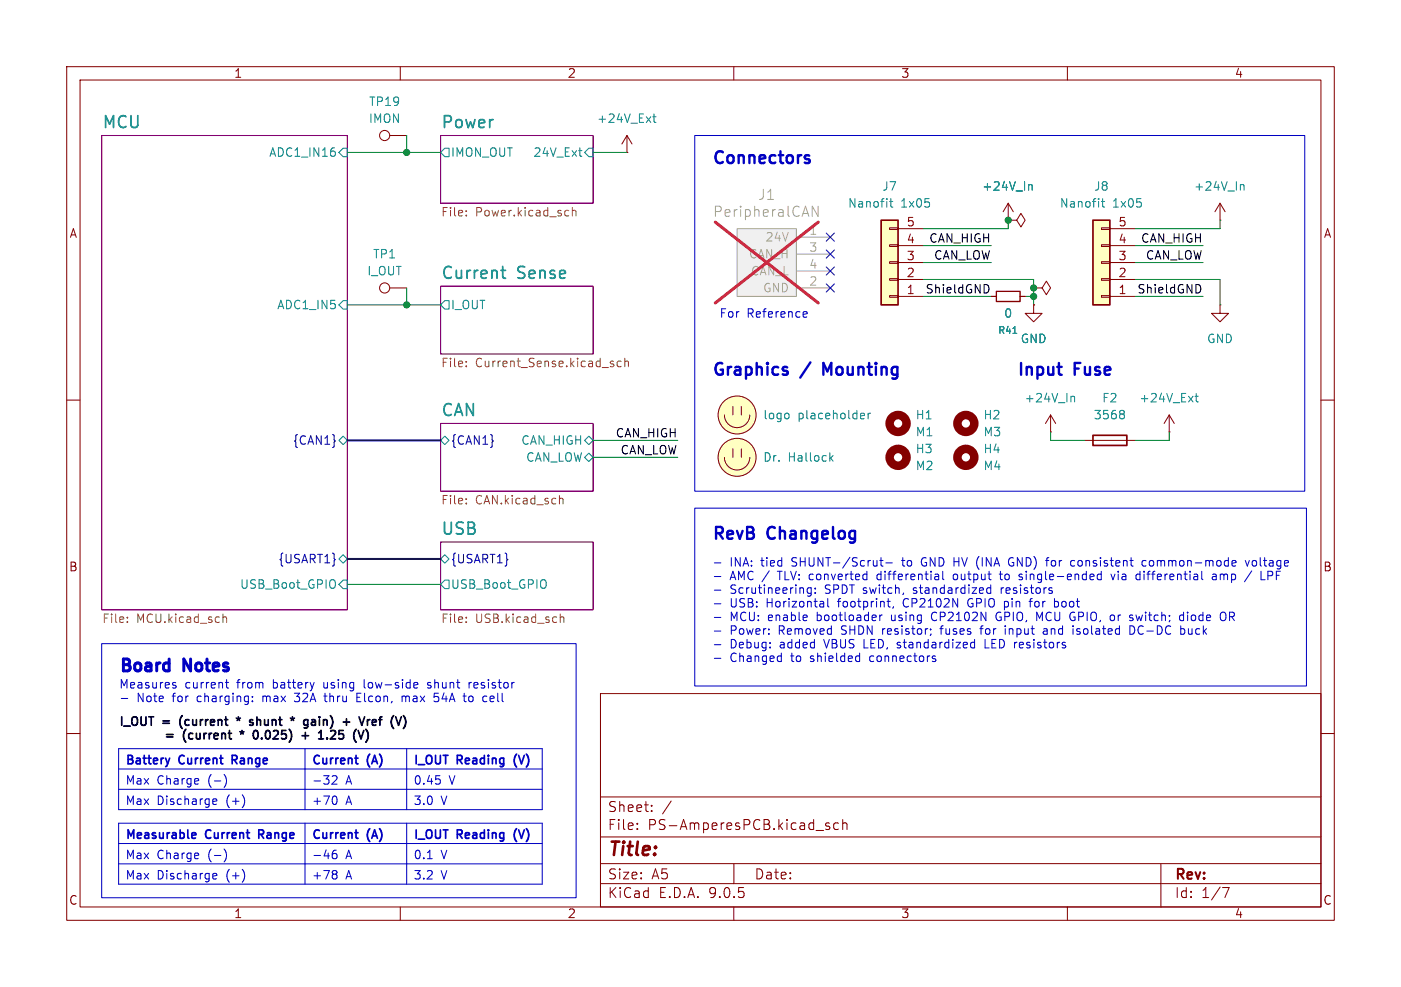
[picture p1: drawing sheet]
(kicad_sch
 (version 20250114)
 (generator "eeschema")
 (generator_version "9.0")
 (paper "A5")
 (lib_symbols
  (symbol "Connector:TestPoint"
   (pin_numbers (hide yes))
   (pin_names
    (offset 0.762) (hide yes)) (exclude_from_sim no) (in_bom yes) (on_board yes)
   (property "Reference" "TP" (at 0 6.858 0) (effects (font (size 1.27 1.27))))
   (property "Value" "TestPoint" (at 0 5.08 0) (effects (font (size 1.27 1.27))))
   (property "Footprint" "" (at 5.08 0 0) (effects (font (size 1.27 1.27)) (hide yes)))
   (property "Datasheet" "~" (at 5.08 0 0) (effects (font (size 1.27 1.27)) (hide yes)))
   (property "Description" "test point" (at 0 0 0) (effects (font (size 1.27 1.27)) (hide yes)))
   (symbol "TestPoint_0_1"
    (circle (center 0 3.302) (radius 0.762) (stroke (width 0) (type default)) (fill (type none))))
   (symbol "TestPoint_1_1"
    (pin passive line (at 0 0 90) (length 2.54) (name "1" (effects (font (size 1.27 1.27)))) (number "1" (effects (font (size 1.27 1.27))))))
   (embedded_fonts no))
  (symbol "Connector_Generic:Conn_01x05"
   (pin_names
    (offset 1.016) (hide yes)) (exclude_from_sim no) (in_bom yes) (on_board yes)
   (property "Reference" "J" (at 0 7.62 0) (effects (font (size 1.27 1.27))))
   (property "Value" "Conn_01x05" (at 0 -7.62 0) (effects (font (size 1.27 1.27))))
   (property "Footprint" "" (at 0 0 0) (effects (font (size 1.27 1.27)) (hide yes)))
   (property "Datasheet" "~" (at 0 0 0) (effects (font (size 1.27 1.27)) (hide yes)))
   (property "Description" "Generic connector, single row, 01x05, script generated (kicad-library-utils/schlib/autogen/connector/)" (at 0 0 0) (effects (font (size 1.27 1.27)) (hide yes)))
   (symbol "Conn_01x05_1_1"
    (rectangle (start -1.27 6.35) (end 1.27 -6.35) (stroke (width 0.254) (type default)) (fill (type background)))
    (rectangle (start -1.27 5.207) (end 0 4.953) (stroke (width 0.1524) (type default)) (fill (type none)))
    (rectangle (start -1.27 2.667) (end 0 2.413) (stroke (width 0.1524) (type default)) (fill (type none)))
    (rectangle (start -1.27 0.127) (end 0 -0.127) (stroke (width 0.1524) (type default)) (fill (type none)))
    (rectangle (start -1.27 -2.413) (end 0 -2.667) (stroke (width 0.1524) (type default)) (fill (type none)))
    (rectangle (start -1.27 -4.953) (end 0 -5.207) (stroke (width 0.1524) (type default)) (fill (type none)))
    (pin passive line (at -5.08 5.08 0) (length 3.81) (name "Pin_1" (effects (font (size 1.27 1.27)))) (number "1" (effects (font (size 1.27 1.27)))))
    (pin passive line (at -5.08 2.54 0) (length 3.81) (name "Pin_2" (effects (font (size 1.27 1.27)))) (number "2" (effects (font (size 1.27 1.27)))))
    (pin passive line (at -5.08 0 0) (length 3.81) (name "Pin_3" (effects (font (size 1.27 1.27)))) (number "3" (effects (font (size 1.27 1.27)))))
    (pin passive line (at -5.08 -2.54 0) (length 3.81) (name "Pin_4" (effects (font (size 1.27 1.27)))) (number "4" (effects (font (size 1.27 1.27)))))
    (pin passive line (at -5.08 -5.08 0) (length 3.81) (name "Pin_5" (effects (font (size 1.27 1.27)))) (number "5" (effects (font (size 1.27 1.27))))))
   (embedded_fonts no))
  (symbol "Device:Fuse"
   (pin_numbers (hide yes))
   (pin_names
    (offset 0)) (exclude_from_sim no) (in_bom yes) (on_board yes)
   (property "Reference" "F" (at 2.032 0 90) (effects (font (size 1.27 1.27))))
   (property "Value" "Fuse" (at -1.905 0 90) (effects (font (size 1.27 1.27))))
   (property "Footprint" "" (at -1.778 0 90) (effects (font (size 1.27 1.27)) (hide yes)))
   (property "Datasheet" "~" (at 0 0 0) (effects (font (size 1.27 1.27)) (hide yes)))
   (property "Description" "Fuse" (at 0 0 0) (effects (font (size 1.27 1.27)) (hide yes)))
   (symbol "Fuse_0_1"
    (rectangle (start -0.762 -2.54) (end 0.762 2.54) (stroke (width 0.254) (type default)) (fill (type none)))
    (polyline (pts (xy 0 2.54) (xy 0 -2.54)) (stroke (width 0) (type default)) (fill (type none))))
   (symbol "Fuse_1_1"
    (pin passive line (at 0 3.81 270) (length 1.27) (name "~" (effects (font (size 1.27 1.27)))) (number "1" (effects (font (size 1.27 1.27)))))
    (pin passive line (at 0 -3.81 90) (length 1.27) (name "~" (effects (font (size 1.27 1.27)))) (number "2" (effects (font (size 1.27 1.27))))))
   (embedded_fonts no))
  (symbol "Device:R_Small"
   (pin_numbers (hide yes))
   (pin_names
    (offset 0.254) (hide yes)) (exclude_from_sim no) (in_bom yes) (on_board yes)
   (property "Reference" "R" (at 0 0 90) (effects (font (size 1.016 1.016))))
   (property "Value" "R_Small" (at 1.778 0 90) (effects (font (size 1.27 1.27))))
   (property "Footprint" "" (at 0 0 0) (effects (font (size 1.27 1.27)) (hide yes)))
   (property "Datasheet" "~" (at 0 0 0) (effects (font (size 1.27 1.27)) (hide yes)))
   (property "Description" "Resistor, small symbol" (at 0 0 0) (effects (font (size 1.27 1.27)) (hide yes)))
   (symbol "R_Small_0_1"
    (rectangle (start -0.762 1.778) (end 0.762 -1.778) (stroke (width 0.2032) (type default)) (fill (type none))))
   (symbol "R_Small_1_1"
    (pin passive line (at 0 2.54 270) (length 0.762) (name "~" (effects (font (size 1.27 1.27)))) (number "1" (effects (font (size 1.27 1.27)))))
    (pin passive line (at 0 -2.54 90) (length 0.762) (name "~" (effects (font (size 1.27 1.27)))) (number "2" (effects (font (size 1.27 1.27))))))
   (embedded_fonts no))
  (symbol "Logo_Placeholder_1"
   (pin_names
    (offset 1.016)) (exclude_from_sim no) (in_bom yes) (on_board yes)
   (property "Reference" "LOGO1" (at 0 3.81 0) (effects (font (size 1.27 1.27)) (hide yes)))
   (property "Value" "Dr. Hallock" (at 3.556 0 0) (effects (font (size 1.27 1.27)) (justify left)))
   (property "Footprint" "" (at 0 1.905 0) (effects (font (size 1.27 1.27)) (hide yes)))
   (property "Datasheet" "" (at 0 1.905 0) (effects (font (size 1.27 1.27)) (hide yes)))
   (property "Description" "Graph footprint placeholder" (at 0 0 0) (effects (font (size 1.27 1.27)) (hide yes)))
   (property "PN" "" (at 0 0 0) (effects (font (size 1.27 1.27)) (hide yes)))
   (property "p/n" "" (at 0 0 0) (effects (font (size 1.27 1.27)) (hide yes)))
   (symbol "Logo_Placeholder_1_0_1"
    (polyline (pts (xy -0.635 1.27) (xy -0.635 0)) (stroke (width 0) (type solid)) (fill (type none)))
    (arc (start 1.905 0) (mid 0 -1.8967) (end -1.905 0) (stroke (width 0) (type solid)) (fill (type none)))
    (circle (center 0 0) (radius 2.8448) (stroke (width 0) (type solid)) (fill (type background)))
    (polyline (pts (xy 0.635 1.27) (xy 0.635 0)) (stroke (width 0) (type solid)) (fill (type none))))
   (embedded_fonts no))
  (symbol "Mechanical:MountingHole"
   (pin_names
    (offset 1.016)) (exclude_from_sim no) (in_bom no) (on_board yes)
   (property "Reference" "H" (at 0 5.08 0) (effects (font (size 1.27 1.27))))
   (property "Value" "MountingHole" (at 0 3.175 0) (effects (font (size 1.27 1.27))))
   (property "Footprint" "" (at 0 0 0) (effects (font (size 1.27 1.27)) (hide yes)))
   (property "Datasheet" "~" (at 0 0 0) (effects (font (size 1.27 1.27)) (hide yes)))
   (property "Description" "Mounting Hole without connection" (at 0 0 0) (effects (font (size 1.27 1.27)) (hide yes)))
   (symbol "MountingHole_0_1"
    (circle (center 0 0) (radius 1.27) (stroke (width 1.27) (type default)) (fill (type none))))
   (embedded_fonts no))
  (symbol "power:+24V"
   (power)
   (pin_numbers (hide yes))
   (pin_names
    (offset 0) (hide yes)) (exclude_from_sim no) (in_bom yes) (on_board yes)
   (property "Reference" "#PWR" (at 0 -3.81 0) (effects (font (size 1.27 1.27)) (hide yes)))
   (property "Value" "+24V" (at 0 3.556 0) (effects (font (size 1.27 1.27))))
   (property "Footprint" "" (at 0 0 0) (effects (font (size 1.27 1.27)) (hide yes)))
   (property "Datasheet" "" (at 0 0 0) (effects (font (size 1.27 1.27)) (hide yes)))
   (property "Description" "Power symbol creates a global label with name \"+24V\"" (at 0 0 0) (effects (font (size 1.27 1.27)) (hide yes)))
   (symbol "+24V_0_1"
    (polyline (pts (xy -0.762 1.27) (xy 0 2.54)) (stroke (width 0) (type default)) (fill (type none)))
    (polyline (pts (xy 0 2.54) (xy 0.762 1.27)) (stroke (width 0) (type default)) (fill (type none)))
    (polyline (pts (xy 0 0) (xy 0 2.54)) (stroke (width 0) (type default)) (fill (type none))))
   (symbol "+24V_1_1"
    (pin power_in line (at 0 0 90) (length 0) (name "~" (effects (font (size 1.27 1.27)))) (number "1" (effects (font (size 1.27 1.27))))))
   (embedded_fonts no))
  (symbol "power:GND"
   (power)
   (pin_numbers (hide yes))
   (pin_names
    (offset 0) (hide yes)) (exclude_from_sim no) (in_bom yes) (on_board yes)
   (property "Reference" "#PWR" (at 0 -6.35 0) (effects (font (size 1.27 1.27)) (hide yes)))
   (property "Value" "GND" (at 0 -3.81 0) (effects (font (size 1.27 1.27))))
   (property "Footprint" "" (at 0 0 0) (effects (font (size 1.27 1.27)) (hide yes)))
   (property "Datasheet" "" (at 0 0 0) (effects (font (size 1.27 1.27)) (hide yes)))
   (property "Description" "Power symbol creates a global label with name \"GND\" , ground" (at 0 0 0) (effects (font (size 1.27 1.27)) (hide yes)))
   (symbol "GND_0_1"
    (polyline (pts (xy 0 0) (xy 0 -1.27) (xy 1.27 -1.27) (xy 0 -2.54) (xy -1.27 -1.27) (xy 0 -1.27)) (stroke (width 0) (type default)) (fill (type none))))
   (symbol "GND_1_1"
    (pin power_in line (at 0 0 270) (length 0) (name "~" (effects (font (size 1.27 1.27)))) (number "1" (effects (font (size 1.27 1.27))))))
   (embedded_fonts no))
  (symbol "power:PWR_FLAG"
   (power)
   (pin_numbers (hide yes))
   (pin_names
    (offset 0) (hide yes)) (exclude_from_sim no) (in_bom yes) (on_board yes)
   (property "Reference" "#FLG" (at 0 1.905 0) (effects (font (size 1.27 1.27)) (hide yes)))
   (property "Value" "PWR_FLAG" (at 0 3.81 0) (effects (font (size 1.27 1.27))))
   (property "Footprint" "" (at 0 0 0) (effects (font (size 1.27 1.27)) (hide yes)))
   (property "Datasheet" "~" (at 0 0 0) (effects (font (size 1.27 1.27)) (hide yes)))
   (property "Description" "Special symbol for telling ERC where power comes from" (at 0 0 0) (effects (font (size 1.27 1.27)) (hide yes)))
   (symbol "PWR_FLAG_0_0"
    (pin power_out line (at 0 0 90) (length 0) (name "~" (effects (font (size 1.27 1.27)))) (number "1" (effects (font (size 1.27 1.27))))))
   (symbol "PWR_FLAG_0_1"
    (polyline (pts (xy 0 0) (xy 0 1.27) (xy -1.016 1.905) (xy 0 2.54) (xy 1.016 1.905) (xy 0 1.27)) (stroke (width 0) (type default)) (fill (type none))))
   (embedded_fonts no))
  (symbol "utsvt-connectors:PeripheralCANConnector"
   (pin_names
    (offset 1.016)) (exclude_from_sim no) (in_bom yes) (on_board yes)
   (property "Reference" "J" (at 0.762 9.144 0) (effects (font (size 1.524 1.524)) (justify right)))
   (property "Value" "PeripheralCAN" (at 8.128 6.858 0) (effects (font (size 1.524 1.524)) (justify right)))
   (property "Footprint" "UTSVT_Connectors:Molex_Nano-Fit_105309-xx04_1x04_P2.50mm_Vertical" (at 0 -8.89 0) (effects (font (size 1.524 1.524)) (hide yes)))
   (property "Datasheet" "https://www.mouser.com/ProductDetail/Molex/105309-1204?qs=PqFvFmEiOr6mDAWV2BJKbg%3D%3D&srsltid=AfmBOopk7YsqdMLo2_DAHKaHKt3Hg126ooPXYWv5Q2Pfx6rW7DaYZCT2" (at 5.08 7.62 0) (effects (font (size 1.524 1.524)) (hide yes)))
   (property "Description" "Connection to the car's Peripheral CAN bus." (at 0 0 0) (effects (font (size 1.27 1.27)) (hide yes)))
   (property "P/N" "105309-1204 " (at 0 0 0) (effects (font (size 1.27 1.27)) (hide yes)))
   (symbol "PeripheralCANConnector_0_1"
    (rectangle (start -3.81 5.08) (end 5.08 -5.08) (stroke (width 0) (type solid)) (fill (type background))))
   (symbol "PeripheralCANConnector_1_1"
    (pin power_in line (at 10.16 3.81 180) (length 5.08) (name "24V" (effects (font (size 1.27 1.27)))) (number "1" (effects (font (size 1.27 1.27)))))
    (pin bidirectional line (at 10.16 1.27 180) (length 5.08) (name "CAN_H" (effects (font (size 1.27 1.27)))) (number "3" (effects (font (size 1.27 1.27)))))
    (pin bidirectional line (at 10.16 -1.27 180) (length 5.08) (name "CAN_L" (effects (font (size 1.27 1.27)))) (number "4" (effects (font (size 1.27 1.27)))))
    (pin power_in line (at 10.16 -3.81 180) (length 5.08) (name "GND" (effects (font (size 1.27 1.27)))) (number "2" (effects (font (size 1.27 1.27))))))
   (embedded_fonts no))
  (symbol "utsvt-misc:Logo_Placeholder"
   (pin_names
    (offset 1.016)) (exclude_from_sim no) (in_bom yes) (on_board yes)
   (property "Reference" "LOGO1" (at 0 3.81 0) (effects (font (size 1.27 1.27)) (hide yes)))
   (property "Value" "Dr. Hallock" (at 3.556 0 0) (effects (font (size 1.27 1.27)) (justify left)))
   (property "Footprint" "" (at 0 1.905 0) (effects (font (size 1.27 1.27)) (hide yes)))
   (property "Datasheet" "" (at 0 1.905 0) (effects (font (size 1.27 1.27)) (hide yes)))
   (property "Description" "Graph footprint placeholder" (at 0 0 0) (effects (font (size 1.27 1.27)) (hide yes)))
   (property "PN" "" (at 0 0 0) (effects (font (size 1.27 1.27)) (hide yes)))
   (property "p/n" "" (at 0 0 0) (effects (font (size 1.27 1.27)) (hide yes)))
   (symbol "Logo_Placeholder_0_1"
    (polyline (pts (xy -0.635 1.27) (xy -0.635 0)) (stroke (width 0) (type solid)) (fill (type none)))
    (arc (start 1.905 0) (mid 0 -1.8967) (end -1.905 0) (stroke (width 0) (type solid)) (fill (type none)))
    (circle (center 0 0) (radius 2.8448) (stroke (width 0) (type solid)) (fill (type background)))
    (polyline (pts (xy 0.635 1.27) (xy 0.635 0)) (stroke (width 0) (type solid)) (fill (type none))))
   (embedded_fonts no)))
 (rectangle
  (start 15.24 96.52)
  (end 86.36 134.62)
  (stroke (width 0) (type default))
  (fill (type none)))
 (rectangle
  (start 104.14 76.2)
  (end 195.834 102.87)
  (stroke (width 0) (type default))
  (fill (type none)))
 (rectangle
  (start 104.14 20.32)
  (end 195.58 73.66)
  (stroke (width 0) (type default))
  (fill (type none)))
 (text "Board Notes"
  (exclude_from_sim no)
  (at 17.78 101.092 0)
  (effects (font (size 1.778 1.778) (thickness 0.508)
    (bold yes)) (justify left bottom)))
 (text "I_OUT = (current * shunt * gain) + Vref (V) \n	  = (current * 0.025) + 1.25 (V)"
  (exclude_from_sim no)
  (at 17.78 107.696 0)
  (effects (font (size 1.27 1.27) (thickness 0.254)
    (bold yes) (color 0 0 0 1)) (justify left top)))
 (text "Graphics / Mounting"
  (exclude_from_sim no)
  (at 106.68 54.61 0)
  (effects (font (size 1.778 1.778) (thickness 0.3556)
    (bold yes)) (justify left top)))
 (text "RevB Changelog"
  (exclude_from_sim no)
  (at 106.68 81.28 0)
  (effects (font (size 1.778 1.778) (thickness 0.3556)
    (bold yes)) (justify left bottom)))
 (text "- INA: tied SHUNT-/Scrut- to GND HV (INA GND) for consistent common-mode voltage\n- AMC / TLV: converted differential output to single-ended via differential amp / LPF\n- Scrutineering: SPDT switch, standardized resistors\n- USB: Horizontal footprint, CP2102N GPIO pin for boot\n- MCU: enable bootloader using CP2102N GPIO, MCU GPIO, or switch; diode OR\n- Power: Removed SHDN resistor; fuses for input and isolated DC-DC buck\n- Debug: added VBUS LED, standardized LED resistors\n- Changed to shielded connectors"
  (exclude_from_sim no)
  (at 106.68 83.82 0)
  (effects (font (size 1.27 1.27)) (justify left top)))
 (text "Measures current from battery using low-side shunt resistor\n- Note for charging: max 32A thru Elcon, max 54A to cell\n"
  (exclude_from_sim no)
  (at 17.78 102.108 0)
  (effects (font (size 1.27 1.27)) (justify left top)))
 (text "Connectors"
  (exclude_from_sim no)
  (at 106.68 22.86 0)
  (effects (font (size 1.778 1.778) (thickness 0.3556)
    (bold yes)) (justify left top)))
 (text "For Reference"
  (exclude_from_sim no)
  (at 114.554 47.244 0)
  (effects (font (size 1.27 1.27))))
 (text "Input Fuse"
  (exclude_from_sim no)
  (at 152.4 54.61 0)
  (effects (font (size 1.778 1.778) (thickness 0.3556)
    (bold yes)) (justify left top)))
 (junction
  (at 60.96 45.72)
  (diameter 0)
  (color 0 0 0 0))
 (junction
  (at 151.13 33.02)
  (diameter 0)
  (color 0 0 0 0))
 (junction
  (at 154.94 44.45)
  (diameter 0)
  (color 0 0 0 0))
 (junction
  (at 60.96 22.86)
  (diameter 0)
  (color 0 0 0 0))
 (junction
  (at 154.94 43.18)
  (diameter 0)
  (color 0 0 0 0))
 (no_connect
  (at 124.46 35.56))
 (no_connect
  (at 124.46 38.1))
 (no_connect
  (at 124.46 40.64))
 (no_connect
  (at 124.46 43.18))
 (wire
  (pts (xy 138.43 41.91) (xy 154.94 41.91))
  (stroke (width 0) (type default)))
 (wire
  (pts (xy 175.26 64.77) (xy 175.26 66.04))
  (stroke (width 0) (type default)))
 (wire
  (pts (xy 157.48 64.77) (xy 157.48 66.04))
  (stroke (width 0) (type default)))
 (wire
  (pts (xy 88.9 22.86) (xy 93.98 22.86))
  (stroke (width 0) (type default)))
 (wire
  (pts (xy 170.18 36.83) (xy 180.34 36.83))
  (stroke (width 0) (type default)))
 (wire
  (pts (xy 170.18 44.45) (xy 180.34 44.45))
  (stroke (width 0) (type default)))
 (wire
  (pts (xy 157.48 66.04) (xy 162.56 66.04))
  (stroke (width 0) (type default)))
 (wire
  (pts (xy 151.13 33.02) (xy 151.13 34.29))
  (stroke (width 0) (type default)))
 (wire
  (pts (xy 175.26 66.04) (xy 170.18 66.04))
  (stroke (width 0) (type default)))
 (wire
  (pts (xy 60.96 43.18) (xy 60.96 45.72))
  (stroke (width 0) (type default)))
 (wire
  (pts (xy 153.67 44.45) (xy 154.94 44.45))
  (stroke (width 0) (type default)))
 (wire
  (pts (xy 138.43 44.45) (xy 148.59 44.45))
  (stroke (width 0) (type default)))
 (bus
  (pts (xy 52.07 66.04) (xy 66.04 66.04))
  (stroke (width 0) (type default)))
 (wire
  (pts (xy 154.94 41.91) (xy 154.94 43.18))
  (stroke (width 0) (type default)))
 (wire
  (pts (xy 170.18 39.37) (xy 180.34 39.37))
  (stroke (width 0) (type default)))
 (wire
  (pts (xy 138.43 39.37) (xy 148.59 39.37))
  (stroke (width 0) (type default)))
 (wire
  (pts (xy 60.96 22.86) (xy 66.04 22.86))
  (stroke (width 0) (type default)))
 (wire
  (pts (xy 60.96 20.32) (xy 60.96 22.86))
  (stroke (width 0) (type default)))
 (wire
  (pts (xy 88.9 68.58) (xy 101.6 68.58))
  (stroke (width 0) (type default)))
 (wire
  (pts (xy 52.07 22.86) (xy 60.96 22.86))
  (stroke (width 0) (type default)))
 (wire
  (pts (xy 182.88 41.91) (xy 182.88 45.72))
  (stroke (width 0) (type default)))
 (wire
  (pts (xy 66.04 45.72) (xy 60.96 45.72))
  (stroke (width 0) (type default)))
 (wire
  (pts (xy 138.43 34.29) (xy 151.13 34.29))
  (stroke (width 0) (type default)))
 (bus
  (pts (xy 52.07 83.82) (xy 66.04 83.82))
  (stroke (width 0) (type default)))
 (wire
  (pts (xy 88.9 66.04) (xy 101.6 66.04))
  (stroke (width 0) (type default)))
 (wire
  (pts (xy 154.94 44.45) (xy 154.94 43.18))
  (stroke (width 0) (type default)))
 (wire
  (pts (xy 52.07 45.72) (xy 60.96 45.72))
  (stroke (width 0) (type default)))
 (wire
  (pts (xy 138.43 36.83) (xy 148.59 36.83))
  (stroke (width 0) (type default)))
 (wire
  (pts (xy 170.18 41.91) (xy 182.88 41.91))
  (stroke (width 0) (type default)))
 (wire
  (pts (xy 170.18 34.29) (xy 182.88 34.29))
  (stroke (width 0) (type default)))
 (wire
  (pts (xy 182.88 33.02) (xy 182.88 34.29))
  (stroke (width 0) (type default)))
 (wire
  (pts (xy 52.07 87.63) (xy 66.04 87.63))
  (stroke (width 0) (type default)))
 (wire
  (pts (xy 154.94 45.72) (xy 154.94 44.45))
  (stroke (width 0) (type default)))
 (table
  (column_count 3)
  (border
   (external yes)
   (header yes) (stroke (width 0) (type solid)))
  (separators
   (rows yes)
   (cols yes) (stroke (width 0) (type solid)))
  (column_widths 27.94 15.24 20.32)
  (row_heights 3.048 3.048 3.048)
  (cells
   (table_cell "Measurable Current Range" (exclude_from_sim no) (at 17.78 123.444 0) (size 27.94 3.048)
    (margins 0.9525 0.9525 0.9525 0.9525)
    (span 1 1) (fill (type none)) (effects (font (size 1.27 1.27) (thickness 0.254)
    (bold yes)) (justify left top)))
   (table_cell "Current (A)" (exclude_from_sim no) (at 45.72 123.444 0) (size 15.24 3.048)
    (margins 0.9525 0.9525 0.9525 0.9525)
    (span 1 1) (fill (type none)) (effects (font (size 1.27 1.27) (thickness 0.254)
    (bold yes)) (justify left top)))
   (table_cell "I_OUT Reading (V)" (exclude_from_sim no) (at 60.96 123.444 0) (size 20.32 3.048)
    (margins 0.9525 0.9525 0.9525 0.9525)
    (span 1 1) (fill (type none)) (effects (font (size 1.27 1.27) (thickness 0.254)
    (bold yes)) (justify left top)))
   (table_cell "Max Charge (-)" (exclude_from_sim no) (at 17.78 126.492 0) (size 27.94 3.048)
    (margins 0.9525 0.9525 0.9525 0.9525)
    (span 1 1) (fill (type none)) (effects (font (size 1.27 1.27)) (justify left top)))
   (table_cell "-46 A" (exclude_from_sim no) (at 45.72 126.492 0) (size 15.24 3.048)
    (margins 0.9525 0.9525 0.9525 0.9525)
    (span 1 1) (fill (type none)) (effects (font (size 1.27 1.27)) (justify left top)))
   (table_cell "0.1 V" (exclude_from_sim no) (at 60.96 126.492 0) (size 20.32 3.048)
    (margins 0.9525 0.9525 0.9525 0.9525)
    (span 1 1) (fill (type none)) (effects (font (size 1.27 1.27)) (justify left top)))
   (table_cell "Max Discharge (+)" (exclude_from_sim no) (at 17.78 129.54 0) (size 27.94 3.048)
    (margins 0.9525 0.9525 0.9525 0.9525)
    (span 1 1) (fill (type none)) (effects (font (size 1.27 1.27)) (justify left top)))
   (table_cell "+78 A" (exclude_from_sim no) (at 45.72 129.54 0) (size 15.24 3.048)
    (margins 0.9525 0.9525 0.9525 0.9525)
    (span 1 1) (fill (type none)) (effects (font (size 1.27 1.27)) (justify left top)))
   (table_cell "3.2 V" (exclude_from_sim no) (at 60.96 129.54 0) (size 20.32 3.048)
    (margins 0.9525 0.9525 0.9525 0.9525)
    (span 1 1) (fill (type none)) (effects (font (size 1.27 1.27)) (justify left top)))))
 (table
  (column_count 3)
  (border
   (external yes)
   (header yes) (stroke (width 0) (type solid)))
  (separators
   (rows yes)
   (cols yes) (stroke (width 0) (type solid)))
  (column_widths 27.94 15.24 20.32)
  (row_heights 3.048 3.048 3.048)
  (cells
   (table_cell "Battery Current Range" (exclude_from_sim no) (at 17.78 112.268 0) (size 27.94 3.048)
    (margins 0.9525 0.9525 0.9525 0.9525)
    (span 1 1) (fill (type none)) (effects (font (size 1.27 1.27) (thickness 0.254)
    (bold yes)) (justify left top)))
   (table_cell "Current (A)" (exclude_from_sim no) (at 45.72 112.268 0) (size 15.24 3.048)
    (margins 0.9525 0.9525 0.9525 0.9525)
    (span 1 1) (fill (type none)) (effects (font (size 1.27 1.27) (thickness 0.254)
    (bold yes)) (justify left top)))
   (table_cell "I_OUT Reading (V)" (exclude_from_sim no) (at 60.96 112.268 0) (size 20.32 3.048)
    (margins 0.9525 0.9525 0.9525 0.9525)
    (span 1 1) (fill (type none)) (effects (font (size 1.27 1.27) (thickness 0.254)
    (bold yes)) (justify left top)))
   (table_cell "Max Charge (-)" (exclude_from_sim no) (at 17.78 115.316 0) (size 27.94 3.048)
    (margins 0.9525 0.9525 0.9525 0.9525)
    (span 1 1) (fill (type none)) (effects (font (size 1.27 1.27)) (justify left top)))
   (table_cell "-32 A" (exclude_from_sim no) (at 45.72 115.316 0) (size 15.24 3.048)
    (margins 0.9525 0.9525 0.9525 0.9525)
    (span 1 1) (fill (type none)) (effects (font (size 1.27 1.27)) (justify left top)))
   (table_cell "0.45 V" (exclude_from_sim no) (at 60.96 115.316 0) (size 20.32 3.048)
    (margins 0.9525 0.9525 0.9525 0.9525)
    (span 1 1) (fill (type none)) (effects (font (size 1.27 1.27)) (justify left top)))
   (table_cell "Max Discharge (+)" (exclude_from_sim no) (at 17.78 118.364 0) (size 27.94 3.048)
    (margins 0.9525 0.9525 0.9525 0.9525)
    (span 1 1) (fill (type none)) (effects (font (size 1.27 1.27)) (justify left top)))
   (table_cell "+70 A" (exclude_from_sim no) (at 45.72 118.364 0) (size 15.24 3.048)
    (margins 0.9525 0.9525 0.9525 0.9525)
    (span 1 1) (fill (type none)) (effects (font (size 1.27 1.27)) (justify left top)))
   (table_cell "3.0 V" (exclude_from_sim no) (at 60.96 118.364 0) (size 20.32 3.048)
    (margins 0.9525 0.9525 0.9525 0.9525)
    (span 1 1) (fill (type none)) (effects (font (size 1.27 1.27)) (justify left top)))))
 (label "CAN_HIGH"
  (at 101.6 66.04 180)
  (effects (font (size 1.27 1.27)) (justify right bottom)))
 (label "ShieldGND"
  (at 180.34 44.45 180)
  (effects (font (size 1.27 1.27)) (justify right bottom)))
 (label "CAN_HIGH"
  (at 180.34 36.83 180)
  (effects (font (size 1.27 1.27)) (justify right bottom)))
 (label "ShieldGND"
  (at 148.59 44.45 180)
  (effects (font (size 1.27 1.27)) (justify right bottom)))
 (label "CAN_LOW"
  (at 148.59 39.37 180)
  (effects (font (size 1.27 1.27)) (justify right bottom)))
 (label "CAN_HIGH"
  (at 148.59 36.83 180)
  (effects (font (size 1.27 1.27)) (justify right bottom)))
 (label "CAN_LOW"
  (at 101.6 68.58 180)
  (effects (font (size 1.27 1.27)) (justify right bottom)))
 (label "CAN_LOW"
  (at 180.34 39.37 180)
  (effects (font (size 1.27 1.27)) (justify right bottom)))
 (symbol
  (lib_id "utsvt-connectors:PeripheralCANConnector")
  (at 114.3 39.37 0)
  (unit 1)
  (exclude_from_sim yes)
  (in_bom no)
  (on_board no)
  (dnp yes)
  (fields_autoplaced yes)
  (property "Reference" "J1" (at 114.935 29.21 0) (effects (font (size 1.524 1.524))))
  (property "Value" "PeripheralCAN" (at 114.935 31.75 0) (effects (font (size 1.524 1.524))))
  (property "Footprint" "UTSVT_Connectors:Molex_Nano-Fit_105309-xx04_1x04_P2.50mm_Vertical" (at 114.3 48.26 0) (effects (font (size 1.524 1.524)) (hide yes)))
  (property "Datasheet" "https://www.mouser.com/ProductDetail/Molex/105309-1204?qs=PqFvFmEiOr6mDAWV2BJKbg%3D%3D&srsltid=AfmBOopk7YsqdMLo2_DAHKaHKt3Hg126ooPXYWv5Q2Pfx6rW7DaYZCT2" (at 119.38 31.75 0) (effects (font (size 1.524 1.524)) (hide yes)))
  (property "Description" "Connection to the car's Peripheral CAN bus." (at 114.3 39.37 0) (effects (font (size 1.27 1.27)) (hide yes)))
  (property "P/N" "105309-1204 " (at 114.3 39.37 0) (effects (font (size 1.27 1.27)) (hide yes)))
  (pin "4")
  (pin "1")
  (pin "3")
  (pin "2"))
 (symbol
  (lib_id "Device:Fuse")
  (at 166.37 66.04 90)
  (unit 1)
  (exclude_from_sim no)
  (in_bom yes)
  (on_board yes)
  (dnp no)
  (fields_autoplaced yes)
  (property "Reference" "F2" (at 166.37 59.69 90) (effects (font (size 1.27 1.27))))
  (property "Value" "3568" (at 166.37 62.23 90) (effects (font (size 1.27 1.27))))
  (property "Footprint" "Parts:FUSE_3568" (at 166.37 67.818 90) (effects (font (size 1.27 1.27)) (hide yes)))
  (property "Datasheet" "https://www.mouser.com/ProductDetail/Keystone-Electronics/3568?qs=fP5bVVCrK%2Fd7nbA%2FPpwnKw%3D%3D" (at 166.37 66.04 0) (effects (font (size 1.27 1.27)) (hide yes)))
  (property "Description" "Fuse" (at 166.37 66.04 0) (effects (font (size 1.27 1.27)) (hide yes)))
  (pin "2")
  (pin "1"))
 (symbol
  (lib_id "Mechanical:MountingHole")
  (at 143.51 63.5 0)
  (unit 1)
  (exclude_from_sim no)
  (in_bom no)
  (on_board yes)
  (dnp no)
  (fields_autoplaced yes)
  (property "Reference" "H2" (at 146.05 62.2299 0) (effects (font (size 1.27 1.27)) (justify left)))
  (property "Value" "M3" (at 146.05 64.7699 0) (effects (font (size 1.27 1.27)) (justify left)))
  (property "Footprint" "MountingHole:MountingHole_3.2mm_M3_DIN965_Pad_TopBottom" (at 143.51 63.5 0) (effects (font (size 1.27 1.27)) (hide yes)))
  (property "Datasheet" "~" (at 143.51 63.5 0) (effects (font (size 1.27 1.27)) (hide yes)))
  (property "Description" "Mounting Hole without connection" (at 143.51 63.5 0) (effects (font (size 1.27 1.27)) (hide yes))))
 (symbol
  (lib_id "power:PWR_FLAG")
  (at 154.94 43.18 270)
  (unit 1)
  (exclude_from_sim no)
  (in_bom yes)
  (on_board yes)
  (dnp no)
  (fields_autoplaced yes)
  (property "Reference" "#FLG09" (at 156.845 43.18 0) (effects (font (size 1.27 1.27)) (hide yes)))
  (property "Value" "PWR_FLAG" (at 158.75 43.1799 90) (effects (font (size 1.27 1.27)) (justify left) (hide yes)))
  (property "Footprint" "" (at 154.94 43.18 0) (effects (font (size 1.27 1.27)) (hide yes)))
  (property "Datasheet" "~" (at 154.94 43.18 0) (effects (font (size 1.27 1.27)) (hide yes)))
  (property "Description" "Special symbol for telling ERC where power comes from" (at 154.94 43.18 0) (effects (font (size 1.27 1.27)) (hide yes)))
  (pin "1"))
 (symbol
  (lib_id "Device:R_Small")
  (at 151.13 44.45 270)
  (mirror x)
  (unit 1)
  (exclude_from_sim no)
  (in_bom yes)
  (on_board yes)
  (dnp no)
  (property "Reference" "R41" (at 151.13 49.53 90) (effects (font (size 1.016 1.016))))
  (property "Value" "0" (at 151.13 46.99 90) (effects (font (size 1.27 1.27))))
  (property "Footprint" "Resistor_SMD:R_0603_1608Metric_Pad0.98x0.95mm_HandSolder" (at 151.13 44.45 0) (effects (font (size 1.27 1.27)) (hide yes)))
  (property "Datasheet" "~" (at 151.13 44.45 0) (effects (font (size 1.27 1.27)) (hide yes)))
  (property "Description" "Resistor, small symbol" (at 151.13 44.45 0) (effects (font (size 1.27 1.27)) (hide yes)))
  (pin "1")
  (pin "2"))
 (symbol
  (lib_id "power:GND")
  (at 182.88 45.72 0)
  (unit 1)
  (exclude_from_sim no)
  (in_bom yes)
  (on_board yes)
  (dnp no)
  (property "Reference" "#PWR05" (at 182.88 52.07 0) (effects (font (size 1.27 1.27)) (hide yes)))
  (property "Value" "GND" (at 182.88 50.8 0) (effects (font (size 1.27 1.27))))
  (property "Footprint" "" (at 182.88 45.72 0) (effects (font (size 1.27 1.27)) (hide yes)))
  (property "Datasheet" "" (at 182.88 45.72 0) (effects (font (size 1.27 1.27)) (hide yes)))
  (property "Description" "Power symbol creates a global label with name \"GND\" , ground" (at 182.88 45.72 0) (effects (font (size 1.27 1.27)) (hide yes)))
  (pin "1"))
 (symbol
  (lib_id "Connector:TestPoint")
  (at 60.96 20.32 90)
  (unit 1)
  (exclude_from_sim no)
  (in_bom yes)
  (on_board yes)
  (dnp no)
  (fields_autoplaced yes)
  (property "Reference" "TP19" (at 57.658 15.24 90) (effects (font (size 1.27 1.27))))
  (property "Value" "IMON" (at 57.658 17.78 90) (effects (font (size 1.27 1.27))))
  (property "Footprint" "TestPoint:TestPoint_Pad_1.0x1.0mm" (at 60.96 15.24 0) (effects (font (size 1.27 1.27)) (hide yes)))
  (property "Datasheet" "~" (at 60.96 15.24 0) (effects (font (size 1.27 1.27)) (hide yes)))
  (property "Description" "test point" (at 60.96 20.32 0) (effects (font (size 1.27 1.27)) (hide yes)))
  (pin "1"))
 (symbol
  (lib_id "Mechanical:MountingHole")
  (at 133.35 68.58 0)
  (unit 1)
  (exclude_from_sim no)
  (in_bom no)
  (on_board yes)
  (dnp no)
  (fields_autoplaced yes)
  (property "Reference" "H3" (at 135.89 67.3099 0) (effects (font (size 1.27 1.27)) (justify left)))
  (property "Value" "M2" (at 135.89 69.8499 0) (effects (font (size 1.27 1.27)) (justify left)))
  (property "Footprint" "MountingHole:MountingHole_3.2mm_M3_DIN965_Pad_TopBottom" (at 133.35 68.58 0) (effects (font (size 1.27 1.27)) (hide yes)))
  (property "Datasheet" "~" (at 133.35 68.58 0) (effects (font (size 1.27 1.27)) (hide yes)))
  (property "Description" "Mounting Hole without connection" (at 133.35 68.58 0) (effects (font (size 1.27 1.27)) (hide yes))))
 (symbol
  (lib_id "Connector_Generic:Conn_01x05")
  (at 165.1 39.37 180)
  (unit 1)
  (exclude_from_sim no)
  (in_bom yes)
  (on_board yes)
  (dnp no)
  (fields_autoplaced yes)
  (property "Reference" "J8" (at 165.1 27.94 0) (effects (font (size 1.27 1.27))))
  (property "Value" "Nanofit 1x05" (at 165.1 30.48 0) (effects (font (size 1.27 1.27))))
  (property "Footprint" "Connector_Molex:Molex_Nano-Fit_105309-xx05_1x05_P2.50mm_Vertical" (at 165.1 39.37 0) (effects (font (size 1.27 1.27)) (hide yes)))
  (property "Datasheet" "https://tools.molex.com/pdm_docs/sd/1053091105_sd.pdf" (at 165.1 39.37 0) (effects (font (size 1.27 1.27)) (hide yes)))
  (property "Description" "Generic connector, single row, 01x05, script generated (kicad-library-utils/schlib/autogen/connector/)" (at 165.1 39.37 0) (effects (font (size 1.27 1.27)) (hide yes)))
  (property "P/N" "1053091105" (at 165.1 39.37 0) (effects (font (size 1.27 1.27)) (hide yes)))
  (pin "1")
  (pin "4")
  (pin "5")
  (pin "2")
  (pin "3"))
 (symbol
  (lib_id "power:+24V")
  (at 182.88 33.02 0)
  (unit 1)
  (exclude_from_sim no)
  (in_bom yes)
  (on_board yes)
  (dnp no)
  (property "Reference" "#PWR03" (at 182.88 36.83 0) (effects (font (size 1.27 1.27)) (hide yes)))
  (property "Value" "+24V_In" (at 182.88 27.94 0) (effects (font (size 1.27 1.27))))
  (property "Footprint" "" (at 182.88 33.02 0) (effects (font (size 1.27 1.27)) (hide yes)))
  (property "Datasheet" "" (at 182.88 33.02 0) (effects (font (size 1.27 1.27)) (hide yes)))
  (property "Description" "Power symbol creates a global label with name \"+24V\"" (at 182.88 33.02 0) (effects (font (size 1.27 1.27)) (hide yes)))
  (pin "1"))
 (symbol
  (lib_id "Connector_Generic:Conn_01x05")
  (at 133.35 39.37 180)
  (unit 1)
  (exclude_from_sim no)
  (in_bom yes)
  (on_board yes)
  (dnp no)
  (fields_autoplaced yes)
  (property "Reference" "J7" (at 133.35 27.94 0) (effects (font (size 1.27 1.27))))
  (property "Value" "Nanofit 1x05" (at 133.35 30.48 0) (effects (font (size 1.27 1.27))))
  (property "Footprint" "Connector_Molex:Molex_Nano-Fit_105309-xx05_1x05_P2.50mm_Vertical" (at 133.35 39.37 0) (effects (font (size 1.27 1.27)) (hide yes)))
  (property "Datasheet" "https://tools.molex.com/pdm_docs/sd/1053091105_sd.pdf" (at 133.35 39.37 0) (effects (font (size 1.27 1.27)) (hide yes)))
  (property "Description" "Generic connector, single row, 01x05, script generated (kicad-library-utils/schlib/autogen/connector/)" (at 133.35 39.37 0) (effects (font (size 1.27 1.27)) (hide yes)))
  (property "P/N" "1053091105" (at 133.35 39.37 0) (effects (font (size 1.27 1.27)) (hide yes)))
  (pin "1")
  (pin "4")
  (pin "5")
  (pin "2")
  (pin "3"))
 (symbol
  (lib_name "Logo_Placeholder_1")
  (lib_id "utsvt-misc:Logo_Placeholder")
  (at 109.22 62.23 0)
  (unit 1)
  (exclude_from_sim no)
  (in_bom yes)
  (on_board yes)
  (dnp no)
  (fields_autoplaced yes)
  (property "Reference" "LOGO1" (at 109.22 58.42 0) (effects (font (size 1.27 1.27)) (hide yes)))
  (property "Value" "logo placeholder" (at 113.03 62.2299 0) (effects (font (size 1.27 1.27)) (justify left)))
  (property "Footprint" "UTSVT_Logos:LHRs_LOGO" (at 109.22 60.325 0) (effects (font (size 1.27 1.27)) (hide yes)))
  (property "Datasheet" "" (at 109.22 60.325 0) (effects (font (size 1.27 1.27)) (hide yes)))
  (property "Description" "Graph footprint placeholder" (at 109.22 62.23 0) (effects (font (size 1.27 1.27)) (hide yes)))
  (property "PN" "" (at 109.22 62.23 0) (effects (font (size 1.27 1.27)) (hide yes)))
  (property "p/n" "" (at 109.22 62.23 0) (effects (font (size 1.27 1.27)) (hide yes))))
 (symbol
  (lib_id "Mechanical:MountingHole")
  (at 143.51 68.58 0)
  (unit 1)
  (exclude_from_sim no)
  (in_bom no)
  (on_board yes)
  (dnp no)
  (fields_autoplaced yes)
  (property "Reference" "H4" (at 146.05 67.3099 0) (effects (font (size 1.27 1.27)) (justify left)))
  (property "Value" "M4" (at 146.05 69.8499 0) (effects (font (size 1.27 1.27)) (justify left)))
  (property "Footprint" "MountingHole:MountingHole_3.2mm_M3_DIN965_Pad_TopBottom" (at 143.51 68.58 0) (effects (font (size 1.27 1.27)) (hide yes)))
  (property "Datasheet" "~" (at 143.51 68.58 0) (effects (font (size 1.27 1.27)) (hide yes)))
  (property "Description" "Mounting Hole without connection" (at 143.51 68.58 0) (effects (font (size 1.27 1.27)) (hide yes))))
 (symbol
  (lib_id "power:PWR_FLAG")
  (at 151.13 33.02 270)
  (unit 1)
  (exclude_from_sim no)
  (in_bom yes)
  (on_board yes)
  (dnp no)
  (fields_autoplaced yes)
  (property "Reference" "#FLG08" (at 153.035 33.02 0) (effects (font (size 1.27 1.27)) (hide yes)))
  (property "Value" "PWR_FLAG" (at 154.94 33.0199 90) (effects (font (size 1.27 1.27)) (justify left) (hide yes)))
  (property "Footprint" "" (at 151.13 33.02 0) (effects (font (size 1.27 1.27)) (hide yes)))
  (property "Datasheet" "~" (at 151.13 33.02 0) (effects (font (size 1.27 1.27)) (hide yes)))
  (property "Description" "Special symbol for telling ERC where power comes from" (at 151.13 33.02 0) (effects (font (size 1.27 1.27)) (hide yes)))
  (pin "1"))
 (symbol
  (lib_id "utsvt-misc:Logo_Placeholder")
  (at 109.22 68.58 0)
  (unit 1)
  (exclude_from_sim no)
  (in_bom yes)
  (on_board yes)
  (dnp no)
  (fields_autoplaced yes)
  (property "Reference" "LOGO2" (at 109.22 64.77 0) (effects (font (size 1.27 1.27)) (hide yes)))
  (property "Value" "Dr. Hallock" (at 113.03 68.5799 0) (effects (font (size 1.27 1.27)) (justify left)))
  (property "Footprint" "UTSVT_Logos:Hallock_Image_Tiny" (at 109.22 66.675 0) (effects (font (size 1.27 1.27)) (hide yes)))
  (property "Datasheet" "" (at 109.22 66.675 0) (effects (font (size 1.27 1.27)) (hide yes)))
  (property "Description" "Graph footprint placeholder" (at 109.22 68.58 0) (effects (font (size 1.27 1.27)) (hide yes)))
  (property "PN" "" (at 109.22 68.58 0) (effects (font (size 1.27 1.27)) (hide yes)))
  (property "p/n" "" (at 109.22 68.58 0) (effects (font (size 1.27 1.27)) (hide yes))))
 (symbol
  (lib_id "power:+24V")
  (at 157.48 64.77 0)
  (unit 1)
  (exclude_from_sim no)
  (in_bom yes)
  (on_board yes)
  (dnp no)
  (property "Reference" "#PWR0131" (at 157.48 68.58 0) (effects (font (size 1.27 1.27)) (hide yes)))
  (property "Value" "+24V_In" (at 157.48 59.69 0) (effects (font (size 1.27 1.27))))
  (property "Footprint" "" (at 157.48 64.77 0) (effects (font (size 1.27 1.27)) (hide yes)))
  (property "Datasheet" "" (at 157.48 64.77 0) (effects (font (size 1.27 1.27)) (hide yes)))
  (property "Description" "Power symbol creates a global label with name \"+24V\"" (at 157.48 64.77 0) (effects (font (size 1.27 1.27)) (hide yes)))
  (pin "1"))
 (symbol
  (lib_id "Connector:TestPoint")
  (at 60.96 43.18 90)
  (unit 1)
  (exclude_from_sim no)
  (in_bom yes)
  (on_board yes)
  (dnp no)
  (fields_autoplaced yes)
  (property "Reference" "TP1" (at 57.658 38.1 90) (effects (font (size 1.27 1.27))))
  (property "Value" "I_OUT" (at 57.658 40.64 90) (effects (font (size 1.27 1.27))))
  (property "Footprint" "Connector_PinHeader_2.54mm:PinHeader_1x01_P2.54mm_Vertical" (at 60.96 38.1 0) (effects (font (size 1.27 1.27)) (hide yes)))
  (property "Datasheet" "~" (at 60.96 38.1 0) (effects (font (size 1.27 1.27)) (hide yes)))
  (property "Description" "test point" (at 60.96 43.18 0) (effects (font (size 1.27 1.27)) (hide yes)))
  (pin "1"))
 (symbol
  (lib_id "power:+24V")
  (at 151.13 33.02 0)
  (unit 1)
  (exclude_from_sim no)
  (in_bom yes)
  (on_board yes)
  (dnp no)
  (property "Reference" "#PWR0107" (at 151.13 36.83 0) (effects (font (size 1.27 1.27)) (hide yes)))
  (property "Value" "+24V_In" (at 151.13 27.94 0) (effects (font (size 1.27 1.27))))
  (property "Footprint" "" (at 151.13 33.02 0) (effects (font (size 1.27 1.27)) (hide yes)))
  (property "Datasheet" "" (at 151.13 33.02 0) (effects (font (size 1.27 1.27)) (hide yes)))
  (property "Description" "Power symbol creates a global label with name \"+24V\"" (at 151.13 33.02 0) (effects (font (size 1.27 1.27)) (hide yes)))
  (pin "1"))
 (symbol
  (lib_id "power:+24V")
  (at 93.98 22.86 0)
  (unit 1)
  (exclude_from_sim no)
  (in_bom yes)
  (on_board yes)
  (dnp no)
  (property "Reference" "#PWR01" (at 93.98 26.67 0) (effects (font (size 1.27 1.27)) (hide yes)))
  (property "Value" "+24V_Ext" (at 93.98 17.78 0) (effects (font (size 1.27 1.27))))
  (property "Footprint" "" (at 93.98 22.86 0) (effects (font (size 1.27 1.27)) (hide yes)))
  (property "Datasheet" "" (at 93.98 22.86 0) (effects (font (size 1.27 1.27)) (hide yes)))
  (property "Description" "Power symbol creates a global label with name \"+24V\"" (at 93.98 22.86 0) (effects (font (size 1.27 1.27)) (hide yes)))
  (pin "1"))
 (symbol
  (lib_id "Mechanical:MountingHole")
  (at 133.35 63.5 0)
  (unit 1)
  (exclude_from_sim no)
  (in_bom no)
  (on_board yes)
  (dnp no)
  (fields_autoplaced yes)
  (property "Reference" "H1" (at 135.89 62.2299 0) (effects (font (size 1.27 1.27)) (justify left)))
  (property "Value" "M1" (at 135.89 64.7699 0) (effects (font (size 1.27 1.27)) (justify left)))
  (property "Footprint" "MountingHole:MountingHole_3.2mm_M3_DIN965_Pad_TopBottom" (at 133.35 63.5 0) (effects (font (size 1.27 1.27)) (hide yes)))
  (property "Datasheet" "~" (at 133.35 63.5 0) (effects (font (size 1.27 1.27)) (hide yes)))
  (property "Description" "Mounting Hole without connection" (at 133.35 63.5 0) (effects (font (size 1.27 1.27)) (hide yes))))
 (symbol
  (lib_id "power:GND")
  (at 154.94 45.72 0)
  (unit 1)
  (exclude_from_sim no)
  (in_bom yes)
  (on_board yes)
  (dnp no)
  (property "Reference" "#PWR0117" (at 154.94 52.07 0) (effects (font (size 1.27 1.27)) (hide yes)))
  (property "Value" "GND" (at 154.94 50.8 0) (effects (font (size 1.27 1.27))))
  (property "Footprint" "" (at 154.94 45.72 0) (effects (font (size 1.27 1.27)) (hide yes)))
  (property "Datasheet" "" (at 154.94 45.72 0) (effects (font (size 1.27 1.27)) (hide yes)))
  (property "Description" "Power symbol creates a global label with name \"GND\" , ground" (at 154.94 45.72 0) (effects (font (size 1.27 1.27)) (hide yes)))
  (pin "1"))
 (symbol
  (lib_id "power:+24V")
  (at 175.26 64.77 0)
  (unit 1)
  (exclude_from_sim no)
  (in_bom yes)
  (on_board yes)
  (dnp no)
  (property "Reference" "#PWR0132" (at 175.26 68.58 0) (effects (font (size 1.27 1.27)) (hide yes)))
  (property "Value" "+24V_Ext" (at 175.26 59.69 0) (effects (font (size 1.27 1.27))))
  (property "Footprint" "" (at 175.26 64.77 0) (effects (font (size 1.27 1.27)) (hide yes)))
  (property "Datasheet" "" (at 175.26 64.77 0) (effects (font (size 1.27 1.27)) (hide yes)))
  (property "Description" "Power symbol creates a global label with name \"+24V\"" (at 175.26 64.77 0) (effects (font (size 1.27 1.27)) (hide yes)))
  (pin "1"))
 (sheet
  (at 66.04 63.5)
  (size 22.86 10.16)
  (exclude_from_sim no)
  (in_bom yes)
  (on_board yes)
  (dnp no)
  (fields_autoplaced yes)
  (stroke (width 0.1524) (type solid))
  (fill (color 0 0 0 0.0000))
  (property "Sheetname" "CAN" (at 66.04 62.5344 0) (effects (font (size 1.778 1.778) (thickness 0.254)
    (bold yes)) (justify left bottom)))
  (property "Sheetfile" "CAN.kicad_sch" (at 66.04 74.2446 0) (effects (font (size 1.27 1.27)) (justify left top)))
  (pin "{CAN1}" bidirectional (at 66.04 66.04 180) (effects (font (size 1.27 1.27)) (justify left)))
  (pin "CAN_HIGH" bidirectional (at 88.9 66.04 0) (effects (font (size 1.27 1.27)) (justify right)))
  (pin "CAN_LOW" bidirectional (at 88.9 68.58 0) (effects (font (size 1.27 1.27)) (justify right))))
 (sheet
  (at 66.04 20.32)
  (size 22.86 10.16)
  (exclude_from_sim no)
  (in_bom yes)
  (on_board yes)
  (dnp no)
  (fields_autoplaced yes)
  (stroke (width 0.1524) (type solid))
  (fill (color 0 0 0 0.0000))
  (property "Sheetname" "Power" (at 66.04 19.3544 0) (effects (font (size 1.778 1.778) (thickness 0.254)
    (bold yes)) (justify left bottom)))
  (property "Sheetfile" "Power.kicad_sch" (at 66.04 31.0646 0) (effects (font (size 1.27 1.27)) (justify left top)))
  (pin "24V_Ext" input (at 88.9 22.86 0) (effects (font (size 1.27 1.27)) (justify right)))
  (pin "IMON_OUT" output (at 66.04 22.86 180) (effects (font (size 1.27 1.27)) (justify left))))
 (sheet
  (at 66.04 42.926)
  (size 22.86 10.16)
  (exclude_from_sim no)
  (in_bom yes)
  (on_board yes)
  (dnp no)
  (fields_autoplaced yes)
  (stroke (width 0.1524) (type solid))
  (fill (color 0 0 0 0.0000))
  (property "Sheetname" "Current Sense" (at 66.04 41.9604 0) (effects (font (size 1.778 1.778) (thickness 0.254)
    (bold yes)) (justify left bottom)))
  (property "Sheetfile" "Current_Sense.kicad_sch" (at 66.04 53.6706 0) (effects (font (size 1.27 1.27)) (justify left top)))
  (pin "I_OUT" output (at 66.04 45.72 180) (effects (font (size 1.27 1.27)) (justify left))))
 (sheet
  (at 15.24 20.32)
  (size 36.83 71.12)
  (exclude_from_sim no)
  (in_bom yes)
  (on_board yes)
  (dnp no)
  (fields_autoplaced yes)
  (stroke (width 0.1524) (type solid))
  (fill (color 0 0 0 0.0000))
  (property "Sheetname" "MCU" (at 15.24 19.3544 0) (effects (font (size 1.778 1.778) (thickness 0.254)
    (bold yes)) (justify left bottom)))
  (property "Sheetfile" "MCU.kicad_sch" (at 15.24 92.0246 0) (effects (font (size 1.27 1.27)) (justify left top)))
  (pin "ADC1_IN5" input (at 52.07 45.72 0) (effects (font (size 1.27 1.27)) (justify right)))
  (pin "{CAN1}" bidirectional (at 52.07 66.04 0) (effects (font (size 1.27 1.27)) (justify right)))
  (pin "{USART1}" bidirectional (at 52.07 83.82 0) (effects (font (size 1.27 1.27)) (justify right)))
  (pin "ADC1_IN16" input (at 52.07 22.86 0) (effects (font (size 1.27 1.27)) (justify right)))
  (pin "USB_Boot_GPIO" input (at 52.07 87.63 0) (effects (font (size 1.27 1.27)) (justify right))))
 (sheet
  (at 66.04 81.28)
  (size 22.86 10.16)
  (exclude_from_sim no)
  (in_bom yes)
  (on_board yes)
  (dnp no)
  (fields_autoplaced yes)
  (stroke (width 0.1524) (type solid))
  (fill (color 0 0 0 0.0000))
  (property "Sheetname" "USB" (at 66.04 80.3144 0) (effects (font (size 1.778 1.778) (thickness 0.254)
    (bold yes)) (justify left bottom)))
  (property "Sheetfile" "USB.kicad_sch" (at 66.04 92.0246 0) (effects (font (size 1.27 1.27)) (justify left top)))
  (pin "{USART1}" bidirectional (at 66.04 83.82 180) (effects (font (size 1.27 1.27)) (justify left)))
  (pin "USB_Boot_GPIO" output (at 66.04 87.63 180) (effects (font (size 1.27 1.27)) (justify left))))
 (sheet_instances
  (path ""
   (page "1")))
 (embedded_fonts no))
